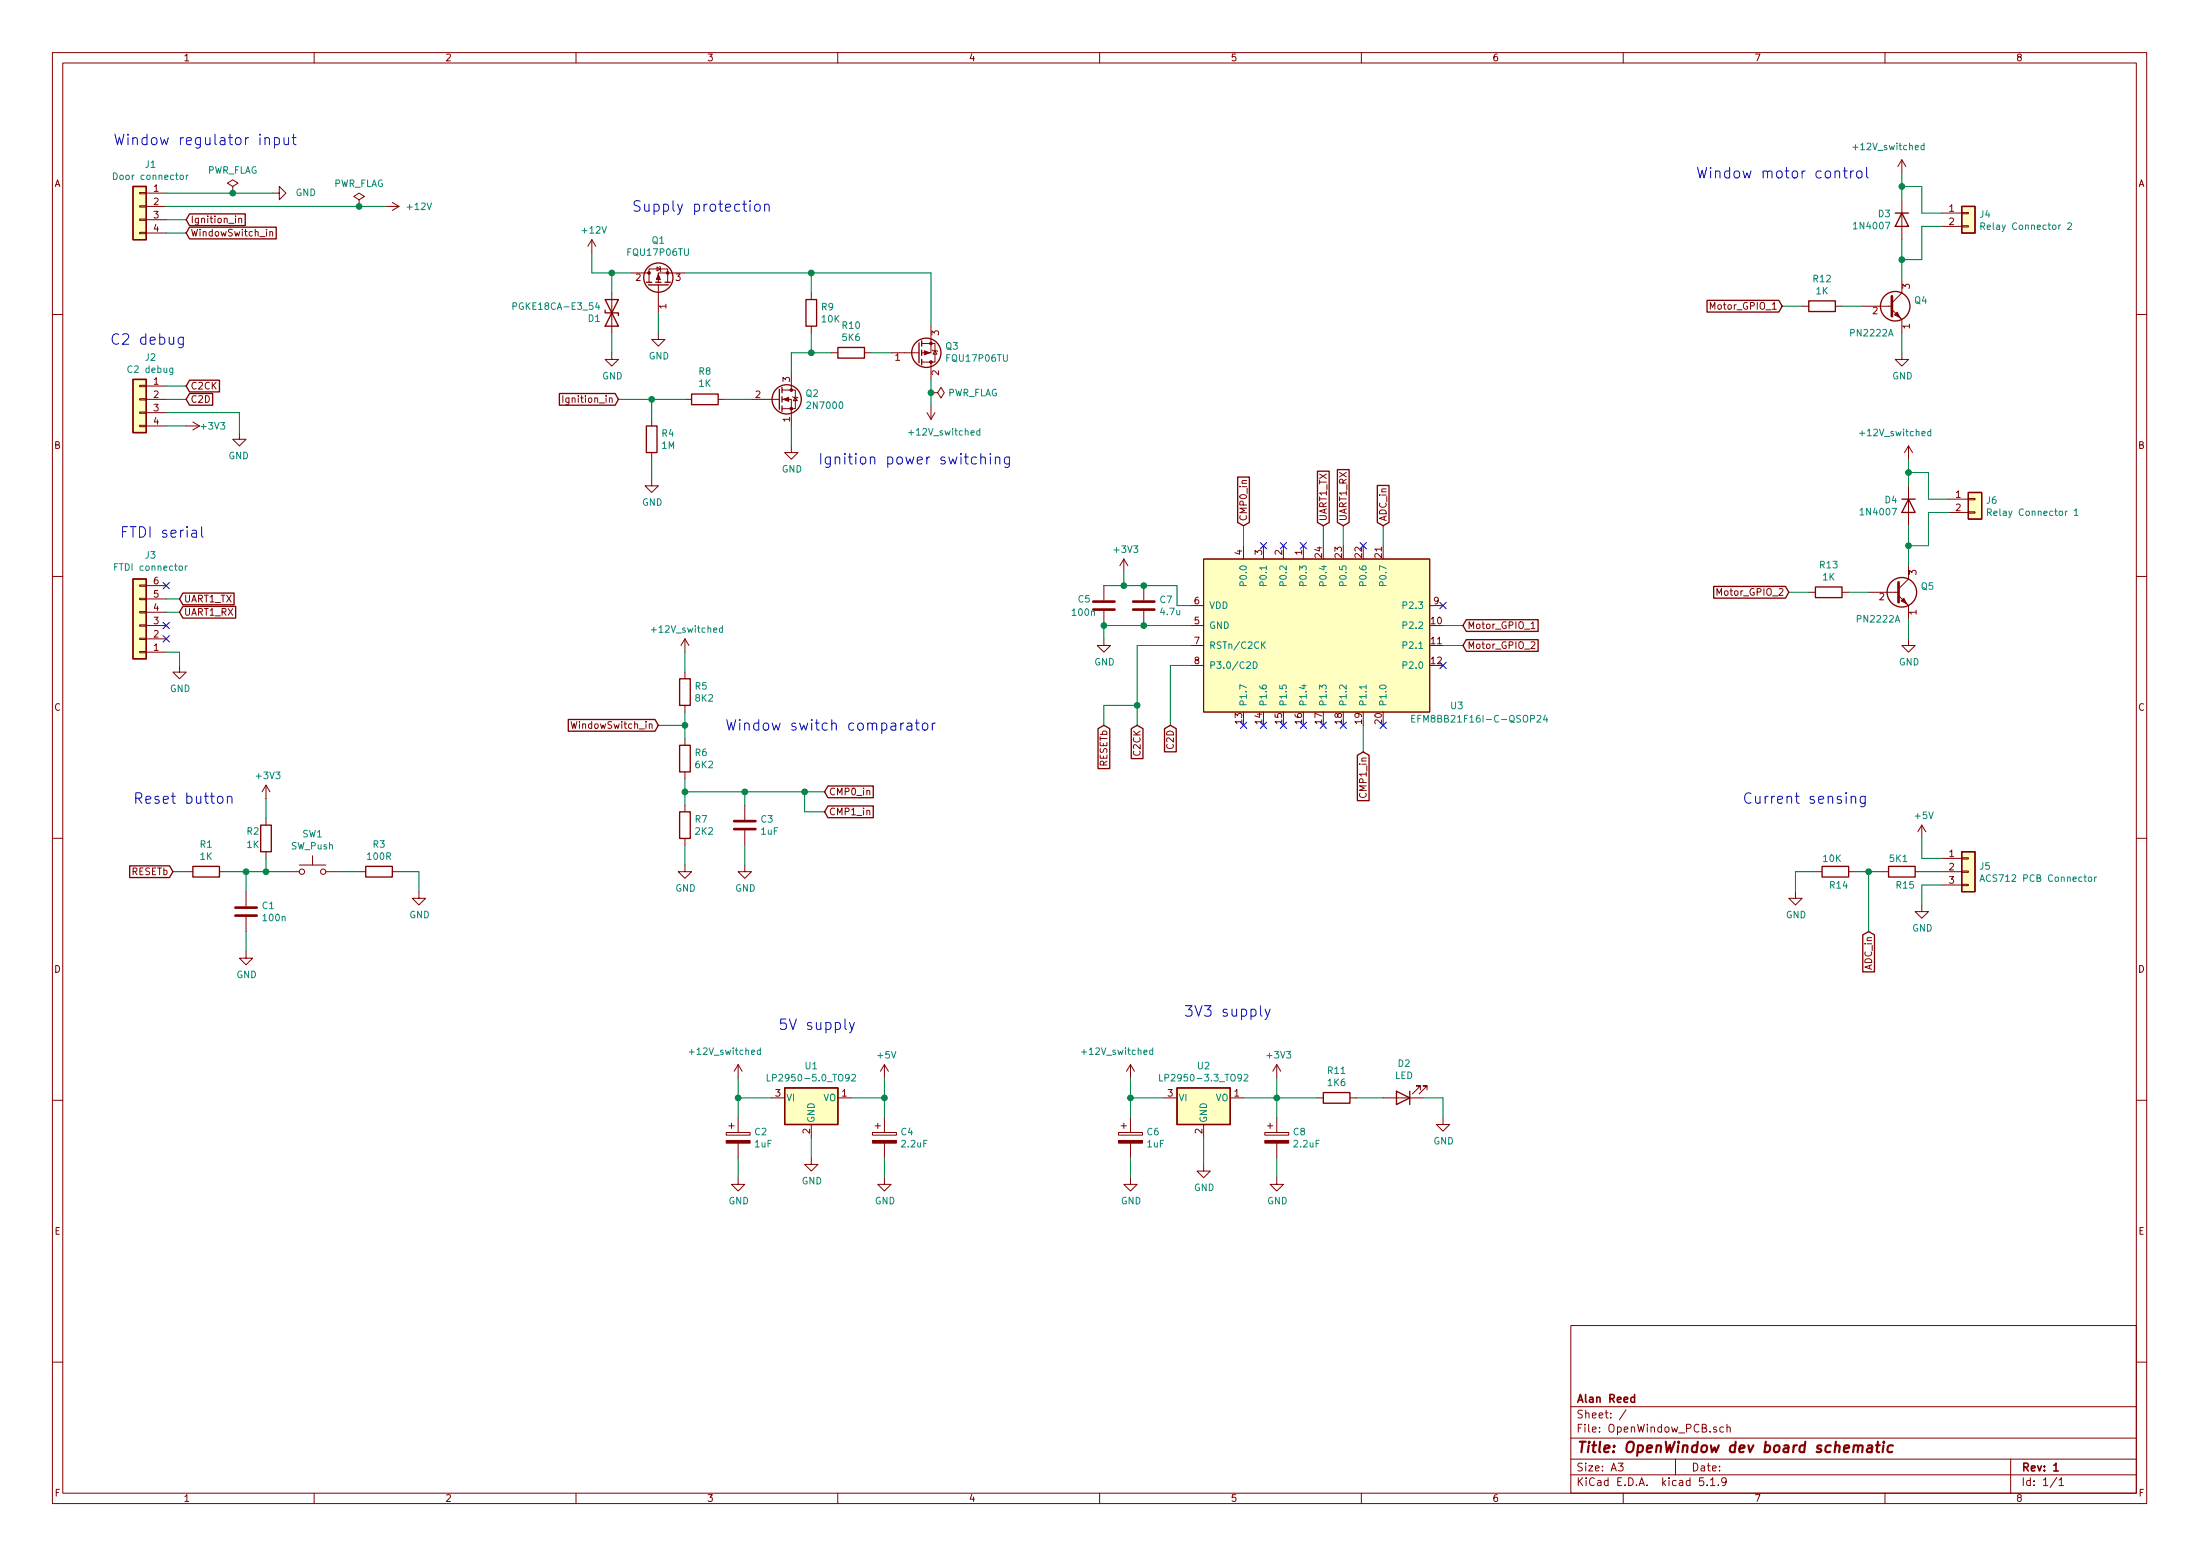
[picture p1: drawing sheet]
EESchema Schematic File Version 4
EELAYER 30 0
EELAYER END
$Descr A3 16535 11693
encoding utf-8
Sheet 1 1
Title "OpenWindow dev board schematic"
Date ""
Rev "1"
Comp "Alan Reed"
Comment1 ""
Comment2 ""
Comment3 ""
Comment4 ""
$EndDescr
$Comp
L power:+12V #PWR06
U 1 1
P 2900 1550
F 0 "#PWR06" H 2900 1400 50  0001 C CNN
F 1 "+12V" V 2900 1800 50  0000 C CNN
F 2 "" H 2900 1550 50  0001 C CNN
F 3 "" H 2900 1550 50  0001 C CNN
	1    2900 1550
	0    1    1    0   
$EndComp
$Comp
L power:GND #PWR05
U 1 1
P 2050 1450
F 0 "#PWR05" H 2050 1200 50  0001 C CNN
F 1 "GND" V 2050 1200 50  0000 C CNN
F 2 "" H 2050 1450 50  0001 C CNN
F 3 "" H 2050 1450 50  0001 C CNN
	1    2050 1450
	0    -1   -1   0   
$EndComp
$Comp
L Regulator_Linear:LP2950-5.0_TO92 U1
U 1 1
P 6100 8250
F 0 "U1" H 6100 8492 50  0000 C CNN
F 1 "LP2950-5.0_TO92" H 6100 8401 50  0000 C CNN
F 2 "Package_TO_SOT_THT:TO-92_Inline" H 6100 8475 50  0001 C CIN
F 3 "http://www.ti.com/lit/ds/symlink/lp2951-n.pdf" H 6100 8200 50  0001 C CNN
	1    6100 8250
	1    0    0    -1  
$EndComp
$Comp
L Device:CP C2
U 1 1
P 5550 8550
F 0 "C2" H 5668 8596 50  0000 L CNN
F 1 "1uF" H 5668 8505 50  0000 L CNN
F 2 "Capacitor_THT:CP_Radial_D5.0mm_P2.00mm" H 5588 8400 50  0001 C CNN
F 3 "~" H 5550 8550 50  0001 C CNN
	1    5550 8550
	1    0    0    -1  
$EndComp
$Comp
L Device:CP C4
U 1 1
P 6650 8550
F 0 "C4" H 6768 8596 50  0000 L CNN
F 1 "2.2uF" H 6768 8505 50  0000 L CNN
F 2 "Capacitor_THT:CP_Radial_D5.0mm_P2.00mm" H 6688 8400 50  0001 C CNN
F 3 "~" H 6650 8550 50  0001 C CNN
	1    6650 8550
	1    0    0    -1  
$EndComp
$Comp
L power:GND #PWR015
U 1 1
P 5550 8850
F 0 "#PWR015" H 5550 8600 50  0001 C CNN
F 1 "GND" H 5555 8677 50  0000 C CNN
F 2 "" H 5550 8850 50  0001 C CNN
F 3 "" H 5550 8850 50  0001 C CNN
	1    5550 8850
	1    0    0    -1  
$EndComp
$Comp
L power:GND #PWR018
U 1 1
P 6100 8700
F 0 "#PWR018" H 6100 8450 50  0001 C CNN
F 1 "GND" H 6105 8527 50  0000 C CNN
F 2 "" H 6100 8700 50  0001 C CNN
F 3 "" H 6100 8700 50  0001 C CNN
	1    6100 8700
	1    0    0    -1  
$EndComp
$Comp
L power:GND #PWR020
U 1 1
P 6650 8850
F 0 "#PWR020" H 6650 8600 50  0001 C CNN
F 1 "GND" H 6655 8677 50  0000 C CNN
F 2 "" H 6650 8850 50  0001 C CNN
F 3 "" H 6650 8850 50  0001 C CNN
	1    6650 8850
	1    0    0    -1  
$EndComp
$Comp
L power:+5V #PWR019
U 1 1
P 6650 8100
F 0 "#PWR019" H 6650 7950 50  0001 C CNN
F 1 "+5V" H 6665 8273 50  0000 C CNN
F 2 "" H 6650 8100 50  0001 C CNN
F 3 "" H 6650 8100 50  0001 C CNN
	1    6650 8100
	1    0    0    -1  
$EndComp
Wire Wire Line
	6650 8100 6650 8250
Wire Wire Line
	6400 8250 6650 8250
Connection ~ 6650 8250
Wire Wire Line
	6650 8250 6650 8400
Wire Wire Line
	5550 8100 5550 8250
Wire Wire Line
	5550 8250 5800 8250
Connection ~ 5550 8250
Wire Wire Line
	5550 8250 5550 8400
Wire Wire Line
	5550 8700 5550 8850
Wire Wire Line
	6650 8700 6650 8850
Wire Wire Line
	6100 8550 6100 8700
$Comp
L Transistor_FET:2N7000 Q2
U 1 1
P 5850 3000
F 0 "Q2" H 6054 3046 50  0000 L CNN
F 1 "2N7000" H 6054 2955 50  0000 L CNN
F 2 "Package_TO_SOT_THT:TO-92_Inline" H 6050 2925 50  0001 L CIN
F 3 "https://www.fairchildsemi.com/datasheets/2N/2N7000.pdf" H 5850 3000 50  0001 L CNN
	1    5850 3000
	1    0    0    -1  
$EndComp
$Comp
L Device:R R8
U 1 1
P 5300 3000
F 0 "R8" V 5507 3000 50  0000 C CNN
F 1 "1K" V 5416 3000 50  0000 C CNN
F 2 "Resistor_THT:R_Axial_DIN0411_L9.9mm_D3.6mm_P12.70mm_Horizontal" V 5230 3000 50  0001 C CNN
F 3 "~" H 5300 3000 50  0001 C CNN
	1    5300 3000
	0    -1   -1   0   
$EndComp
$Comp
L Device:R R4
U 1 1
P 4900 3300
F 0 "R4" H 4970 3346 50  0000 L CNN
F 1 "1M" H 4970 3255 50  0000 L CNN
F 2 "Resistor_THT:R_Axial_DIN0411_L9.9mm_D3.6mm_P12.70mm_Horizontal" V 4830 3300 50  0001 C CNN
F 3 "~" H 4900 3300 50  0001 C CNN
	1    4900 3300
	1    0    0    -1  
$EndComp
$Comp
L power:GND #PWR010
U 1 1
P 4900 3600
F 0 "#PWR010" H 4900 3350 50  0001 C CNN
F 1 "GND" H 4905 3427 50  0000 C CNN
F 2 "" H 4900 3600 50  0001 C CNN
F 3 "" H 4900 3600 50  0001 C CNN
	1    4900 3600
	1    0    0    -1  
$EndComp
$Comp
L power:GND #PWR017
U 1 1
P 5950 3350
F 0 "#PWR017" H 5950 3100 50  0001 C CNN
F 1 "GND" H 5955 3177 50  0000 C CNN
F 2 "" H 5950 3350 50  0001 C CNN
F 3 "" H 5950 3350 50  0001 C CNN
	1    5950 3350
	1    0    0    -1  
$EndComp
$Comp
L Device:R R9
U 1 1
P 6100 2350
F 0 "R9" H 6170 2396 50  0000 L CNN
F 1 "10K" H 6170 2305 50  0000 L CNN
F 2 "Resistor_THT:R_Axial_DIN0411_L9.9mm_D3.6mm_P12.70mm_Horizontal" V 6030 2350 50  0001 C CNN
F 3 "~" H 6100 2350 50  0001 C CNN
	1    6100 2350
	1    0    0    -1  
$EndComp
$Comp
L OpenWindow:FQU17P06TU Q3
U 1 1
P 6900 2650
F 0 "Q3" H 7105 2604 50  0000 L CNN
F 1 "FQU17P06TU" H 7105 2695 50  0000 L CNN
F 2 "Package_TO_SOT_THT:TO-251-3_Vertical" H 7100 2750 50  0001 C CNN
F 3 "http://www.farnell.com/datasheets/2304440.pdf" H 6900 2650 50  0001 C CNN
	1    6900 2650
	1    0    0    1   
$EndComp
$Comp
L OpenWindow:+12V_switched #PWR021
U 1 1
P 7000 3050
F 0 "#PWR021" H 7000 2900 50  0001 C CNN
F 1 "+12V_switched" H 6900 3250 50  0000 C CNN
F 2 "" H 7000 3050 50  0001 C CNN
F 3 "" H 7000 3050 50  0001 C CNN
	1    7000 3050
	-1   0    0    1   
$EndComp
$Comp
L OpenWindow:FQU17P06TU Q1
U 1 1
P 4950 2150
F 0 "Q1" V 5292 2150 50  0000 C CNN
F 1 "FQU17P06TU" V 5201 2150 50  0000 C CNN
F 2 "Package_TO_SOT_THT:TO-251-3_Vertical" H 5150 2250 50  0001 C CNN
F 3 "http://www.farnell.com/datasheets/2304440.pdf" H 4950 2150 50  0001 C CNN
	1    4950 2150
	0    -1   -1   0   
$EndComp
$Comp
L power:+12V #PWR08
U 1 1
P 4450 1900
F 0 "#PWR08" H 4450 1750 50  0001 C CNN
F 1 "+12V" H 4465 2073 50  0000 C CNN
F 2 "" H 4450 1900 50  0001 C CNN
F 3 "" H 4450 1900 50  0001 C CNN
	1    4450 1900
	1    0    0    -1  
$EndComp
$Comp
L OpenWindow:PGKE18CA-E3_54 D1
U 1 1
P 4600 2350
F 0 "D1" V 4554 2430 50  0000 L CNN
F 1 "PGKE18CA-E3_54" V 4645 2430 50  0000 L CNN
F 2 "Diode_THT:D_DO-15_P12.70mm_Horizontal" H 4600 2350 50  0001 C CNN
F 3 "http://www.farnell.com/datasheets/2049206.pdf" H 4600 2350 50  0001 C CNN
	1    4600 2350
	0    -1   -1   0   
$EndComp
$Comp
L power:GND #PWR011
U 1 1
P 4950 2500
F 0 "#PWR011" H 4950 2250 50  0001 C CNN
F 1 "GND" H 4955 2327 50  0000 C CNN
F 2 "" H 4950 2500 50  0001 C CNN
F 3 "" H 4950 2500 50  0001 C CNN
	1    4950 2500
	1    0    0    -1  
$EndComp
Wire Wire Line
	4450 1900 4450 2050
Wire Wire Line
	4450 2050 4600 2050
Wire Wire Line
	4600 2200 4600 2050
Connection ~ 4600 2050
Wire Wire Line
	4600 2050 4750 2050
Wire Wire Line
	4950 2350 4950 2500
$Comp
L power:GND #PWR09
U 1 1
P 4600 2650
F 0 "#PWR09" H 4600 2400 50  0001 C CNN
F 1 "GND" H 4605 2477 50  0000 C CNN
F 2 "" H 4600 2650 50  0001 C CNN
F 3 "" H 4600 2650 50  0001 C CNN
	1    4600 2650
	1    0    0    -1  
$EndComp
Wire Wire Line
	4600 2500 4600 2650
Wire Wire Line
	5150 2050 6100 2050
Wire Wire Line
	5950 2800 5950 2650
Wire Wire Line
	5950 2650 6100 2650
Wire Wire Line
	6100 2500 6100 2650
Connection ~ 6100 2650
Wire Wire Line
	6100 2650 6250 2650
Wire Wire Line
	6100 2200 6100 2050
Wire Wire Line
	7000 2050 7000 2450
Wire Wire Line
	7000 2850 7000 2950
Wire Wire Line
	5950 3350 5950 3200
Wire Wire Line
	5650 3000 5450 3000
Wire Wire Line
	4900 3600 4900 3450
Wire Wire Line
	4900 3150 4900 3000
Wire Wire Line
	4900 3000 5150 3000
Text Notes 4750 1600 0    79   ~ 0
Supply protection
Text Notes 6150 3500 0    79   ~ 0
Ignition power switching
Text Notes 5850 7750 0    79   ~ 0
5V supply
$Comp
L Device:R R12
U 1 1
P 13700 2300
F 0 "R12" V 13493 2300 50  0000 C CNN
F 1 "1K" V 13584 2300 50  0000 C CNN
F 2 "Resistor_THT:R_Axial_DIN0411_L9.9mm_D3.6mm_P12.70mm_Horizontal" V 13630 2300 50  0001 C CNN
F 3 "~" H 13700 2300 50  0001 C CNN
	1    13700 2300
	0    1    1    0   
$EndComp
$Comp
L power:GND #PWR032
U 1 1
P 14300 2650
F 0 "#PWR032" H 14300 2400 50  0001 C CNN
F 1 "GND" H 14305 2477 50  0000 C CNN
F 2 "" H 14300 2650 50  0001 C CNN
F 3 "" H 14300 2650 50  0001 C CNN
	1    14300 2650
	1    0    0    -1  
$EndComp
Wire Wire Line
	13850 2300 14000 2300
Wire Wire Line
	14300 2500 14300 2650
$Comp
L Transistor_BJT:PN2222A Q4
U 1 1
P 14200 2300
F 0 "Q4" H 14390 2346 50  0000 L CNN
F 1 "PN2222A" H 13900 2100 50  0000 L CNN
F 2 "Package_TO_SOT_THT:TO-92_Inline" H 14400 2225 50  0001 L CIN
F 3 "http://www.fairchildsemi.com/ds/PN/PN2222A.pdf" H 14200 2300 50  0001 L CNN
	1    14200 2300
	1    0    0    -1  
$EndComp
$Comp
L Diode:1N4007 D3
U 1 1
P 14300 1650
F 0 "D3" V 14254 1730 50  0000 L CNN
F 1 "1N4007" V 14345 1730 50  0000 L CNN
F 2 "Diode_THT:D_DO-41_SOD81_P10.16mm_Horizontal" H 14300 1475 50  0001 C CNN
F 3 "http://www.vishay.com/docs/88503/1n4001.pdf" H 14300 1650 50  0001 C CNN
	1    14300 1650
	0    -1   1    0   
$EndComp
Wire Wire Line
	4900 3000 4650 3000
Connection ~ 4900 3000
Text Notes 12750 1350 0    79   ~ 0
Window motor control
$Comp
L Device:R R15
U 1 1
P 14300 6550
F 0 "R15" V 14400 6500 50  0000 L CNN
F 1 "5K1" V 14200 6450 50  0000 L CNN
F 2 "Resistor_THT:R_Axial_DIN0411_L9.9mm_D3.6mm_P12.70mm_Horizontal" V 14230 6550 50  0001 C CNN
F 3 "~" H 14300 6550 50  0001 C CNN
	1    14300 6550
	0    1    1    0   
$EndComp
$Comp
L Device:R R14
U 1 1
P 13800 6550
F 0 "R14" V 13900 6500 50  0000 L CNN
F 1 "10K" V 13700 6450 50  0000 L CNN
F 2 "Resistor_THT:R_Axial_DIN0411_L9.9mm_D3.6mm_P12.70mm_Horizontal" V 13730 6550 50  0001 C CNN
F 3 "~" H 13800 6550 50  0001 C CNN
	1    13800 6550
	0    1    1    0   
$EndComp
$Comp
L power:GND #PWR030
U 1 1
P 13500 6700
F 0 "#PWR030" H 13500 6450 50  0001 C CNN
F 1 "GND" H 13505 6527 50  0000 C CNN
F 2 "" H 13500 6700 50  0001 C CNN
F 3 "" H 13500 6700 50  0001 C CNN
	1    13500 6700
	1    0    0    -1  
$EndComp
Wire Wire Line
	13650 6550 13500 6550
Wire Wire Line
	14600 6550 14450 6550
$Comp
L power:GND #PWR022
U 1 1
P 8300 4800
F 0 "#PWR022" H 8300 4550 50  0001 C CNN
F 1 "GND" H 8305 4627 50  0000 C CNN
F 2 "" H 8300 4800 50  0001 C CNN
F 3 "" H 8300 4800 50  0001 C CNN
	1    8300 4800
	1    0    0    -1  
$EndComp
Wire Wire Line
	14150 6550 14050 6550
Wire Wire Line
	14050 6550 14050 7000
Connection ~ 14050 6550
Wire Wire Line
	14050 6550 13950 6550
Text GLabel 9350 3950 1    51   Input ~ 0
CMP0_in
Text GLabel 10400 3950 1    51   Input ~ 0
ADC_in
Text GLabel 10250 5650 3    51   Input ~ 0
CMP1_in
Text GLabel 11000 4850 2    51   Input ~ 0
Motor_GPIO_2
Text GLabel 11000 4700 2    51   Input ~ 0
Motor_GPIO_1
Text GLabel 14050 7000 3    51   Input ~ 0
ADC_in
Text GLabel 13450 4450 0    51   Input ~ 0
Motor_GPIO_2
Wire Wire Line
	13400 2300 13550 2300
Text Notes 850  1100 0    79   ~ 0
Window regulator input
$Comp
L Device:R R10
U 1 1
P 6400 2650
F 0 "R10" V 6193 2650 50  0000 C CNN
F 1 "5K6" V 6284 2650 50  0000 C CNN
F 2 "Resistor_THT:R_Axial_DIN0411_L9.9mm_D3.6mm_P12.70mm_Horizontal" V 6330 2650 50  0001 C CNN
F 3 "~" H 6400 2650 50  0001 C CNN
	1    6400 2650
	0    1    1    0   
$EndComp
Wire Wire Line
	6550 2650 6700 2650
Wire Wire Line
	6100 2050 7000 2050
Connection ~ 6100 2050
$Comp
L OpenWindow:EFM8BB21F16I-C-QSOP24 U3
U 1 1
P 9850 4750
F 0 "U3" H 10900 4200 51  0000 L CNN
F 1 "EFM8BB21F16I-C-QSOP24" H 10600 4100 51  0000 L CNN
F 2 "Package_SO:QSOP-24_3.9x8.7mm_P0.635mm" V 9350 5000 51  0001 C CNN
F 3 "" V 9350 5000 51  0001 C CNN
	1    9850 4750
	1    0    0    -1  
$EndComp
Wire Wire Line
	10850 4700 11000 4700
Wire Wire Line
	10850 4850 11000 4850
Wire Wire Line
	10250 5450 10250 5650
Wire Wire Line
	10400 3950 10400 4100
Wire Wire Line
	9350 3950 9350 4100
Text Notes 900  4050 0    79   ~ 0
FTDI serial
$Comp
L power:GND #PWR01
U 1 1
P 1350 5000
F 0 "#PWR01" H 1350 4750 50  0001 C CNN
F 1 "GND" H 1355 4827 50  0000 C CNN
F 2 "" H 1350 5000 50  0001 C CNN
F 3 "" H 1350 5000 50  0001 C CNN
	1    1350 5000
	1    0    0    -1  
$EndComp
Wire Wire Line
	1250 4900 1350 4900
Wire Wire Line
	1350 4900 1350 5000
$Comp
L Connector_Generic:Conn_01x06 J3
U 1 1
P 1050 4700
F 0 "J3" H 968 4175 50  0000 C CNN
F 1 "FTDI connector" H 968 4266 50  0000 C CNN
F 2 "Connector_PinHeader_2.54mm:PinHeader_1x06_P2.54mm_Vertical" H 1050 4700 50  0001 C CNN
F 3 "~" H 1050 4700 50  0001 C CNN
	1    1050 4700
	-1   0    0    1   
$EndComp
NoConn ~ 1250 4800
NoConn ~ 1250 4700
NoConn ~ 1250 4400
Text GLabel 9950 3950 1    51   Input ~ 0
UART1_TX
Text GLabel 10100 3950 1    51   Input ~ 0
UART1_RX
Wire Wire Line
	10100 3950 10100 4100
Wire Wire Line
	9950 3950 9950 4100
Text GLabel 1350 4600 2    51   Input ~ 0
UART1_RX
Text GLabel 1350 4500 2    51   Input ~ 0
UART1_TX
Wire Wire Line
	1250 4500 1350 4500
Wire Wire Line
	1250 4600 1350 4600
NoConn ~ 10850 4550
NoConn ~ 10850 5000
NoConn ~ 10250 4100
NoConn ~ 9800 4100
NoConn ~ 9650 4100
NoConn ~ 9500 4100
NoConn ~ 9350 5450
NoConn ~ 9500 5450
NoConn ~ 9650 5450
NoConn ~ 9800 5450
NoConn ~ 9950 5450
NoConn ~ 10100 5450
Wire Wire Line
	8850 4550 8950 4550
Wire Wire Line
	8950 4700 8600 4700
$Comp
L Device:C C7
U 1 1
P 8600 4550
F 0 "C7" H 8715 4596 50  0000 L CNN
F 1 "4.7u" H 8715 4505 50  0000 L CNN
F 2 "Capacitor_SMD:C_0805_2012Metric_Pad1.18x1.45mm_HandSolder" H 8638 4400 50  0001 C CNN
F 3 "~" H 8600 4550 50  0001 C CNN
	1    8600 4550
	1    0    0    -1  
$EndComp
$Comp
L Device:C C5
U 1 1
P 8300 4550
F 0 "C5" H 8500 4600 50  0000 R CNN
F 1 "100n" H 8550 4500 50  0000 R CNN
F 2 "Capacitor_SMD:C_0805_2012Metric_Pad1.18x1.45mm_HandSolder" H 8338 4400 50  0001 C CNN
F 3 "~" H 8300 4550 50  0001 C CNN
	1    8300 4550
	-1   0    0    -1  
$EndComp
Connection ~ 8600 4700
$Comp
L power:+3V3 #PWR023
U 1 1
P 8450 4300
F 0 "#PWR023" H 8450 4150 50  0001 C CNN
F 1 "+3V3" H 8465 4473 50  0000 C CNN
F 2 "" H 8450 4300 50  0001 C CNN
F 3 "" H 8450 4300 50  0001 C CNN
	1    8450 4300
	1    0    0    -1  
$EndComp
Wire Wire Line
	8850 4400 8600 4400
Wire Wire Line
	8850 4400 8850 4550
Wire Wire Line
	8600 4400 8450 4400
Connection ~ 8600 4400
Connection ~ 8450 4400
Wire Wire Line
	8300 4400 8450 4400
Wire Wire Line
	8450 4400 8450 4300
Wire Wire Line
	8300 4700 8600 4700
Wire Wire Line
	8300 4700 8300 4800
Connection ~ 8300 4700
$Comp
L power:GND #PWR02
U 1 1
P 1800 3250
F 0 "#PWR02" H 1800 3000 50  0001 C CNN
F 1 "GND" H 1805 3077 50  0000 C CNN
F 2 "" H 1800 3250 50  0001 C CNN
F 3 "" H 1800 3250 50  0001 C CNN
	1    1800 3250
	-1   0    0    -1  
$EndComp
Text Notes 1400 2600 2    79   ~ 0
C2 debug
Text GLabel 8300 5450 3    51   Input ~ 0
RESETb
Text GLabel 8550 5450 3    51   Input ~ 0
C2CK
Text GLabel 8800 5450 3    51   Input ~ 0
C2D
Wire Wire Line
	8950 5000 8800 5000
Wire Wire Line
	8800 5000 8800 5450
Wire Wire Line
	8950 4850 8550 4850
Wire Wire Line
	8550 4850 8550 5300
Wire Wire Line
	8300 5450 8300 5300
Wire Wire Line
	8300 5300 8550 5300
Connection ~ 8550 5300
Wire Wire Line
	8550 5300 8550 5450
Text GLabel 1300 6550 0    51   Input ~ 0
RESETb
$Comp
L Device:R R1
U 1 1
P 1550 6550
F 0 "R1" V 1343 6550 50  0000 C CNN
F 1 "1K" V 1434 6550 50  0000 C CNN
F 2 "Resistor_SMD:R_0603_1608Metric_Pad0.98x0.95mm_HandSolder" V 1480 6550 50  0001 C CNN
F 3 "~" H 1550 6550 50  0001 C CNN
	1    1550 6550
	0    1    1    0   
$EndComp
Wire Wire Line
	1300 6550 1400 6550
$Comp
L Device:R R2
U 1 1
P 2000 6300
F 0 "R2" H 2150 6250 50  0000 R CNN
F 1 "1K" H 2150 6350 50  0000 R CNN
F 2 "Resistor_SMD:R_0603_1608Metric_Pad0.98x0.95mm_HandSolder" V 1930 6300 50  0001 C CNN
F 3 "~" H 2000 6300 50  0001 C CNN
	1    2000 6300
	-1   0    0    1   
$EndComp
$Comp
L Device:R R3
U 1 1
P 2850 6550
F 0 "R3" V 2643 6550 50  0000 C CNN
F 1 "100R" V 2734 6550 50  0000 C CNN
F 2 "Resistor_SMD:R_0603_1608Metric_Pad0.98x0.95mm_HandSolder" V 2780 6550 50  0001 C CNN
F 3 "~" H 2850 6550 50  0001 C CNN
	1    2850 6550
	0    1    1    0   
$EndComp
$Comp
L power:GND #PWR07
U 1 1
P 3150 6700
F 0 "#PWR07" H 3150 6450 50  0001 C CNN
F 1 "GND" H 3155 6527 50  0000 C CNN
F 2 "" H 3150 6700 50  0001 C CNN
F 3 "" H 3150 6700 50  0001 C CNN
	1    3150 6700
	1    0    0    -1  
$EndComp
Wire Wire Line
	3000 6550 3150 6550
Wire Wire Line
	3150 6550 3150 6700
$Comp
L Device:C C1
U 1 1
P 1850 6850
F 0 "C1" H 1965 6896 50  0000 L CNN
F 1 "100n" H 1965 6805 50  0000 L CNN
F 2 "Capacitor_SMD:C_0805_2012Metric_Pad1.18x1.45mm_HandSolder" H 1888 6700 50  0001 C CNN
F 3 "~" H 1850 6850 50  0001 C CNN
	1    1850 6850
	1    0    0    -1  
$EndComp
$Comp
L power:GND #PWR03
U 1 1
P 1850 7150
F 0 "#PWR03" H 1850 6900 50  0001 C CNN
F 1 "GND" H 1855 6977 50  0000 C CNN
F 2 "" H 1850 7150 50  0001 C CNN
F 3 "" H 1850 7150 50  0001 C CNN
	1    1850 7150
	1    0    0    -1  
$EndComp
Wire Wire Line
	1850 7000 1850 7150
Wire Wire Line
	1700 6550 1850 6550
Wire Wire Line
	1850 6550 1850 6700
Wire Wire Line
	1850 6550 2000 6550
Wire Wire Line
	2000 6550 2000 6450
Connection ~ 1850 6550
$Comp
L power:+3V3 #PWR04
U 1 1
P 2000 6000
F 0 "#PWR04" H 2000 5850 50  0001 C CNN
F 1 "+3V3" H 2015 6173 50  0000 C CNN
F 2 "" H 2000 6000 50  0001 C CNN
F 3 "" H 2000 6000 50  0001 C CNN
	1    2000 6000
	1    0    0    -1  
$EndComp
Wire Wire Line
	2000 6000 2000 6150
$Comp
L Switch:SW_Push SW1
U 1 1
P 2350 6550
F 0 "SW1" H 2350 6835 50  0000 C CNN
F 1 "SW_Push" H 2350 6744 50  0000 C CNN
F 2 "Button_Switch_THT:SW_PUSH_6mm" H 2350 6750 50  0001 C CNN
F 3 "~" H 2350 6750 50  0001 C CNN
	1    2350 6550
	1    0    0    -1  
$EndComp
Wire Wire Line
	2000 6550 2150 6550
Connection ~ 2000 6550
Wire Wire Line
	2550 6550 2700 6550
Text GLabel 1400 2900 2    51   Input ~ 0
C2CK
Text GLabel 1400 3000 2    51   Input ~ 0
C2D
Wire Wire Line
	1250 2900 1400 2900
Wire Wire Line
	1400 3000 1250 3000
Wire Wire Line
	6050 6100 6200 6100
Wire Wire Line
	5600 6500 5600 6350
$Comp
L power:GND #PWR016
U 1 1
P 5600 6500
F 0 "#PWR016" H 5600 6250 50  0001 C CNN
F 1 "GND" H 5605 6327 50  0000 C CNN
F 2 "" H 5600 6500 50  0001 C CNN
F 3 "" H 5600 6500 50  0001 C CNN
	1    5600 6500
	1    0    0    -1  
$EndComp
Wire Wire Line
	5150 5950 5150 6050
Connection ~ 5150 5950
Connection ~ 5600 5950
Wire Wire Line
	5600 5950 5150 5950
Wire Wire Line
	5600 6050 5600 5950
$Comp
L Device:C C3
U 1 1
P 5600 6200
F 0 "C3" H 5715 6246 50  0000 L CNN
F 1 "1uF" H 5715 6155 50  0000 L CNN
F 2 "Capacitor_THT:CP_Radial_D5.0mm_P2.00mm" H 5638 6050 50  0001 C CNN
F 3 "~" H 5600 6200 50  0001 C CNN
	1    5600 6200
	1    0    0    -1  
$EndComp
Wire Wire Line
	5150 5850 5150 5950
Wire Wire Line
	6050 5950 6200 5950
Connection ~ 6050 5950
Wire Wire Line
	6050 6100 6050 5950
Wire Wire Line
	5600 5950 6050 5950
Text GLabel 6200 5950 2    51   Input ~ 0
CMP0_in
Text GLabel 6200 6100 2    51   Input ~ 0
CMP1_in
Text Notes 5450 5500 0    79   ~ 0
Window switch comparator 
Wire Wire Line
	5150 6350 5150 6500
Wire Wire Line
	5150 4900 5150 5050
$Comp
L OpenWindow:+12V_switched #PWR012
U 1 1
P 5150 4900
F 0 "#PWR012" H 5150 4750 50  0001 C CNN
F 1 "+12V_switched" H 5165 5073 50  0000 C CNN
F 2 "" H 5150 4900 50  0001 C CNN
F 3 "" H 5150 4900 50  0001 C CNN
	1    5150 4900
	1    0    0    -1  
$EndComp
$Comp
L power:GND #PWR013
U 1 1
P 5150 6500
F 0 "#PWR013" H 5150 6250 50  0001 C CNN
F 1 "GND" H 5155 6327 50  0000 C CNN
F 2 "" H 5150 6500 50  0001 C CNN
F 3 "" H 5150 6500 50  0001 C CNN
	1    5150 6500
	1    0    0    -1  
$EndComp
$Comp
L Device:R R7
U 1 1
P 5150 6200
F 0 "R7" H 5220 6246 50  0000 L CNN
F 1 "2K2" H 5220 6155 50  0000 L CNN
F 2 "Resistor_THT:R_Axial_DIN0411_L9.9mm_D3.6mm_P12.70mm_Horizontal" V 5080 6200 50  0001 C CNN
F 3 "~" H 5150 6200 50  0001 C CNN
	1    5150 6200
	1    0    0    -1  
$EndComp
$Comp
L Device:R R5
U 1 1
P 5150 5200
F 0 "R5" H 5220 5246 50  0000 L CNN
F 1 "8K2" H 5220 5155 50  0000 L CNN
F 2 "Resistor_THT:R_Axial_DIN0411_L9.9mm_D3.6mm_P12.70mm_Horizontal" V 5080 5200 50  0001 C CNN
F 3 "~" H 5150 5200 50  0001 C CNN
	1    5150 5200
	1    0    0    -1  
$EndComp
$Comp
L Device:R R6
U 1 1
P 5150 5700
F 0 "R6" H 5220 5746 50  0000 L CNN
F 1 "6K2" H 5220 5655 50  0000 L CNN
F 2 "Resistor_THT:R_Axial_DIN0411_L9.9mm_D3.6mm_P12.70mm_Horizontal" V 5080 5700 50  0001 C CNN
F 3 "~" H 5150 5700 50  0001 C CNN
	1    5150 5700
	1    0    0    -1  
$EndComp
$Comp
L Connector_Generic:Conn_01x02 J4
U 1 1
P 14800 1600
F 0 "J4" H 14880 1592 50  0000 L CNN
F 1 "Relay Connector 2" H 14880 1501 50  0000 L CNN
F 2 "TerminalBlock_Phoenix:TerminalBlock_Phoenix_MKDS-3-2-5.08_1x02_P5.08mm_Horizontal" H 14800 1600 50  0001 C CNN
F 3 "~" H 14800 1600 50  0001 C CNN
	1    14800 1600
	1    0    0    -1  
$EndComp
$Comp
L OpenWindow:+12V_switched #PWR031
U 1 1
P 14300 1300
F 0 "#PWR031" H 14300 1150 50  0001 C CNN
F 1 "+12V_switched" H 14200 1500 50  0000 C CNN
F 2 "" H 14300 1300 50  0001 C CNN
F 3 "" H 14300 1300 50  0001 C CNN
	1    14300 1300
	1    0    0    -1  
$EndComp
Wire Wire Line
	14300 1800 14300 1950
Wire Wire Line
	14300 1300 14300 1400
Wire Wire Line
	14600 1600 14450 1600
Wire Wire Line
	14450 1600 14450 1400
Wire Wire Line
	14450 1400 14300 1400
Connection ~ 14300 1400
Wire Wire Line
	14300 1400 14300 1500
Wire Wire Line
	14600 1700 14450 1700
Wire Wire Line
	14450 1700 14450 1950
Wire Wire Line
	14450 1950 14300 1950
Connection ~ 14300 1950
Wire Wire Line
	14300 1950 14300 2100
$Comp
L Connector_Generic:Conn_01x03 J5
U 1 1
P 14800 6550
F 0 "J5" H 14880 6592 50  0000 L CNN
F 1 "ACS712 PCB Connector" H 14880 6501 50  0000 L CNN
F 2 "Connector_JST:JST_XH_B3B-XH-A_1x03_P2.50mm_Vertical" H 14800 6550 50  0001 C CNN
F 3 "~" H 14800 6550 50  0001 C CNN
	1    14800 6550
	1    0    0    -1  
$EndComp
$Comp
L power:GND #PWR036
U 1 1
P 14450 6800
F 0 "#PWR036" H 14450 6550 50  0001 C CNN
F 1 "GND" H 14455 6627 50  0000 C CNN
F 2 "" H 14450 6800 50  0001 C CNN
F 3 "" H 14450 6800 50  0001 C CNN
	1    14450 6800
	1    0    0    -1  
$EndComp
$Comp
L power:+5V #PWR035
U 1 1
P 14450 6300
F 0 "#PWR035" H 14450 6150 50  0001 C CNN
F 1 "+5V" H 14465 6473 50  0000 C CNN
F 2 "" H 14450 6300 50  0001 C CNN
F 3 "" H 14450 6300 50  0001 C CNN
	1    14450 6300
	1    0    0    -1  
$EndComp
Wire Wire Line
	14450 6300 14450 6450
Wire Wire Line
	14450 6450 14600 6450
Wire Wire Line
	14600 6650 14450 6650
Wire Wire Line
	14450 6650 14450 6800
Wire Wire Line
	13500 6550 13500 6700
$Comp
L Device:R R13
U 1 1
P 13750 4450
F 0 "R13" V 13543 4450 50  0000 C CNN
F 1 "1K" V 13634 4450 50  0000 C CNN
F 2 "Resistor_THT:R_Axial_DIN0411_L9.9mm_D3.6mm_P12.70mm_Horizontal" V 13680 4450 50  0001 C CNN
F 3 "~" H 13750 4450 50  0001 C CNN
	1    13750 4450
	0    1    1    0   
$EndComp
$Comp
L power:GND #PWR034
U 1 1
P 14350 4800
F 0 "#PWR034" H 14350 4550 50  0001 C CNN
F 1 "GND" H 14355 4627 50  0000 C CNN
F 2 "" H 14350 4800 50  0001 C CNN
F 3 "" H 14350 4800 50  0001 C CNN
	1    14350 4800
	1    0    0    -1  
$EndComp
Wire Wire Line
	13900 4450 14050 4450
Wire Wire Line
	14350 4650 14350 4800
$Comp
L Transistor_BJT:PN2222A Q5
U 1 1
P 14250 4450
F 0 "Q5" H 14440 4496 50  0000 L CNN
F 1 "PN2222A" H 13950 4250 50  0000 L CNN
F 2 "Package_TO_SOT_THT:TO-92_Inline" H 14450 4375 50  0001 L CIN
F 3 "http://www.fairchildsemi.com/ds/PN/PN2222A.pdf" H 14250 4450 50  0001 L CNN
	1    14250 4450
	1    0    0    -1  
$EndComp
$Comp
L Diode:1N4007 D4
U 1 1
P 14350 3800
F 0 "D4" V 14304 3880 50  0000 L CNN
F 1 "1N4007" V 14395 3880 50  0000 L CNN
F 2 "Diode_THT:D_DO-41_SOD81_P10.16mm_Horizontal" H 14350 3625 50  0001 C CNN
F 3 "http://www.vishay.com/docs/88503/1n4001.pdf" H 14350 3800 50  0001 C CNN
	1    14350 3800
	0    -1   1    0   
$EndComp
Wire Wire Line
	13450 4450 13600 4450
$Comp
L Connector_Generic:Conn_01x02 J6
U 1 1
P 14850 3750
F 0 "J6" H 14930 3742 50  0000 L CNN
F 1 "Relay Connector 1" H 14930 3651 50  0000 L CNN
F 2 "TerminalBlock_Phoenix:TerminalBlock_Phoenix_MKDS-3-2-5.08_1x02_P5.08mm_Horizontal" H 14850 3750 50  0001 C CNN
F 3 "~" H 14850 3750 50  0001 C CNN
	1    14850 3750
	1    0    0    -1  
$EndComp
Wire Wire Line
	14350 3950 14350 4100
Wire Wire Line
	14350 3450 14350 3550
Wire Wire Line
	14650 3750 14500 3750
Wire Wire Line
	14500 3750 14500 3550
Wire Wire Line
	14500 3550 14350 3550
Connection ~ 14350 3550
Wire Wire Line
	14350 3550 14350 3650
Wire Wire Line
	14650 3850 14500 3850
Wire Wire Line
	14500 3850 14500 4100
Wire Wire Line
	14500 4100 14350 4100
Connection ~ 14350 4100
Wire Wire Line
	14350 4100 14350 4250
Text GLabel 13400 2300 0    51   Input ~ 0
Motor_GPIO_1
Text Notes 13100 6050 0    79   ~ 0
Current sensing
Text Notes 1000 6050 0    79   ~ 0
Reset button
Text GLabel 1400 1650 2    51   Input ~ 0
Ignition_in
Text GLabel 1400 1750 2    51   Input ~ 0
WindowSwitch_in
Wire Wire Line
	1400 1750 1250 1750
Wire Wire Line
	1250 1650 1400 1650
Text GLabel 4950 5450 0    51   Input ~ 0
WindowSwitch_in
Wire Wire Line
	5150 5350 5150 5450
Wire Wire Line
	4950 5450 5150 5450
Connection ~ 5150 5450
Wire Wire Line
	5150 5450 5150 5550
Text GLabel 4650 3000 0    51   Input ~ 0
Ignition_in
Text Notes 8900 7650 0    79   ~ 0
3V3 supply
$Comp
L Regulator_Linear:LP2950-3.3_TO92 U2
U 1 1
P 9050 8250
F 0 "U2" H 9050 8492 50  0000 C CNN
F 1 "LP2950-3.3_TO92" H 9050 8401 50  0000 C CNN
F 2 "Package_TO_SOT_THT:TO-92_Inline" H 9050 8475 50  0001 C CIN
F 3 "http://www.ti.com/lit/ds/symlink/lp2950-n.pdf" H 9050 8200 50  0001 C CNN
	1    9050 8250
	1    0    0    -1  
$EndComp
$Comp
L Device:CP C8
U 1 1
P 9600 8550
F 0 "C8" H 9718 8596 50  0000 L CNN
F 1 "2.2uF" H 9718 8505 50  0000 L CNN
F 2 "Capacitor_THT:CP_Radial_D5.0mm_P2.00mm" H 9638 8400 50  0001 C CNN
F 3 "~" H 9600 8550 50  0001 C CNN
	1    9600 8550
	1    0    0    -1  
$EndComp
$Comp
L power:GND #PWR028
U 1 1
P 9600 8850
F 0 "#PWR028" H 9600 8600 50  0001 C CNN
F 1 "GND" H 9605 8677 50  0000 C CNN
F 2 "" H 9600 8850 50  0001 C CNN
F 3 "" H 9600 8850 50  0001 C CNN
	1    9600 8850
	1    0    0    -1  
$EndComp
Wire Wire Line
	9600 8700 9600 8850
$Comp
L Device:CP C6
U 1 1
P 8500 8550
F 0 "C6" H 8618 8596 50  0000 L CNN
F 1 "1uF" H 8618 8505 50  0000 L CNN
F 2 "Capacitor_THT:CP_Radial_D5.0mm_P2.00mm" H 8538 8400 50  0001 C CNN
F 3 "~" H 8500 8550 50  0001 C CNN
	1    8500 8550
	1    0    0    -1  
$EndComp
$Comp
L power:GND #PWR025
U 1 1
P 8500 8850
F 0 "#PWR025" H 8500 8600 50  0001 C CNN
F 1 "GND" H 8505 8677 50  0000 C CNN
F 2 "" H 8500 8850 50  0001 C CNN
F 3 "" H 8500 8850 50  0001 C CNN
	1    8500 8850
	1    0    0    -1  
$EndComp
Wire Wire Line
	8500 8700 8500 8850
Wire Wire Line
	9600 8100 9600 8250
Wire Wire Line
	9350 8250 9600 8250
Connection ~ 9600 8250
Wire Wire Line
	9600 8250 9600 8400
Wire Wire Line
	8500 8100 8500 8250
Wire Wire Line
	8500 8250 8750 8250
Connection ~ 8500 8250
Wire Wire Line
	8500 8250 8500 8400
$Comp
L power:+3V3 #PWR027
U 1 1
P 9600 8100
F 0 "#PWR027" H 9600 7950 50  0001 C CNN
F 1 "+3V3" H 9615 8273 50  0000 C CNN
F 2 "" H 9600 8100 50  0001 C CNN
F 3 "" H 9600 8100 50  0001 C CNN
	1    9600 8100
	1    0    0    -1  
$EndComp
$Comp
L Connector_Generic:Conn_01x04 J1
U 1 1
P 1050 1550
F 0 "J1" H 968 1867 50  0000 C CNN
F 1 "Door connector" H 968 1776 50  0000 C CNN
F 2 "Connector_JST:JST_XH_B4B-XH-AM_1x04_P2.50mm_Vertical" H 1050 1550 50  0001 C CNN
F 3 "~" H 1050 1550 50  0001 C CNN
	1    1050 1550
	-1   0    0    -1  
$EndComp
$Comp
L Device:R R11
U 1 1
P 10050 8250
F 0 "R11" V 9843 8250 50  0000 C CNN
F 1 "1K6" V 9934 8250 50  0000 C CNN
F 2 "Resistor_THT:R_Axial_DIN0411_L9.9mm_D3.6mm_P12.70mm_Horizontal" V 9980 8250 50  0001 C CNN
F 3 "~" H 10050 8250 50  0001 C CNN
	1    10050 8250
	0    1    1    0   
$EndComp
Wire Wire Line
	9600 8250 9900 8250
$Comp
L Device:LED D2
U 1 1
P 10550 8250
F 0 "D2" H 10543 7995 50  0000 C CNN
F 1 "LED" H 10543 8086 50  0000 C CNN
F 2 "LED_THT:LED_D3.0mm" H 10550 8250 50  0001 C CNN
F 3 "~" H 10550 8250 50  0001 C CNN
	1    10550 8250
	-1   0    0    1   
$EndComp
Wire Wire Line
	10200 8250 10400 8250
$Comp
L power:GND #PWR029
U 1 1
P 10850 8400
F 0 "#PWR029" H 10850 8150 50  0001 C CNN
F 1 "GND" H 10855 8227 50  0000 C CNN
F 2 "" H 10850 8400 50  0001 C CNN
F 3 "" H 10850 8400 50  0001 C CNN
	1    10850 8400
	1    0    0    -1  
$EndComp
Wire Wire Line
	10700 8250 10850 8250
Wire Wire Line
	10850 8250 10850 8400
$Comp
L power:GND #PWR026
U 1 1
P 9050 8750
F 0 "#PWR026" H 9050 8500 50  0001 C CNN
F 1 "GND" H 9055 8577 50  0000 C CNN
F 2 "" H 9050 8750 50  0001 C CNN
F 3 "" H 9050 8750 50  0001 C CNN
	1    9050 8750
	1    0    0    -1  
$EndComp
Wire Wire Line
	9050 8550 9050 8750
NoConn ~ 10400 5450
$Comp
L power:PWR_FLAG #FLG01
U 1 1
P 1750 1450
F 0 "#FLG01" H 1750 1525 50  0001 C CNN
F 1 "PWR_FLAG" H 1750 1623 50  0000 C CNN
F 2 "" H 1750 1450 50  0001 C CNN
F 3 "~" H 1750 1450 50  0001 C CNN
	1    1750 1450
	1    0    0    -1  
$EndComp
$Comp
L power:PWR_FLAG #FLG02
U 1 1
P 2700 1550
F 0 "#FLG02" H 2700 1625 50  0001 C CNN
F 1 "PWR_FLAG" H 2700 1723 50  0000 C CNN
F 2 "" H 2700 1550 50  0001 C CNN
F 3 "~" H 2700 1550 50  0001 C CNN
	1    2700 1550
	1    0    0    -1  
$EndComp
Wire Wire Line
	1250 1550 2700 1550
Wire Wire Line
	2700 1550 2900 1550
Connection ~ 2700 1550
Wire Wire Line
	2050 1450 1750 1450
Wire Wire Line
	1250 1450 1750 1450
Connection ~ 1750 1450
$Comp
L OpenWindow:+12V_switched #PWR033
U 1 1
P 14350 3450
F 0 "#PWR033" H 14350 3300 50  0001 C CNN
F 1 "+12V_switched" H 14250 3650 50  0000 C CNN
F 2 "" H 14350 3450 50  0001 C CNN
F 3 "" H 14350 3450 50  0001 C CNN
	1    14350 3450
	1    0    0    -1  
$EndComp
$Comp
L OpenWindow:+12V_switched #PWR024
U 1 1
P 8500 8100
F 0 "#PWR024" H 8500 7950 50  0001 C CNN
F 1 "+12V_switched" H 8400 8300 50  0000 C CNN
F 2 "" H 8500 8100 50  0001 C CNN
F 3 "" H 8500 8100 50  0001 C CNN
	1    8500 8100
	1    0    0    -1  
$EndComp
$Comp
L OpenWindow:+12V_switched #PWR014
U 1 1
P 5550 8100
F 0 "#PWR014" H 5550 7950 50  0001 C CNN
F 1 "+12V_switched" H 5450 8300 50  0000 C CNN
F 2 "" H 5550 8100 50  0001 C CNN
F 3 "" H 5550 8100 50  0001 C CNN
	1    5550 8100
	1    0    0    -1  
$EndComp
$Comp
L power:PWR_FLAG #FLG0101
U 1 1
P 7000 2950
F 0 "#FLG0101" H 7000 3025 50  0001 C CNN
F 1 "PWR_FLAG" V 7000 3078 50  0000 L CNN
F 2 "" H 7000 2950 50  0001 C CNN
F 3 "~" H 7000 2950 50  0001 C CNN
	1    7000 2950
	0    1    1    0   
$EndComp
Connection ~ 7000 2950
Wire Wire Line
	7000 2950 7000 3050
$Comp
L Connector_Generic:Conn_01x04 J2
U 1 1
P 1050 3000
F 0 "J2" H 968 3317 50  0000 C CNN
F 1 "C2 debug" H 968 3226 50  0000 C CNN
F 2 "Connector_PinHeader_2.54mm:PinHeader_1x04_P2.54mm_Vertical" H 1050 3000 50  0001 C CNN
F 3 "~" H 1050 3000 50  0001 C CNN
	1    1050 3000
	-1   0    0    -1  
$EndComp
Wire Wire Line
	1800 3100 1800 3250
$Comp
L power:+3V3 #PWR0101
U 1 1
P 1400 3200
F 0 "#PWR0101" H 1400 3050 50  0001 C CNN
F 1 "+3V3" V 1400 3400 50  0000 C CNN
F 2 "" H 1400 3200 50  0001 C CNN
F 3 "" H 1400 3200 50  0001 C CNN
	1    1400 3200
	0    1    1    0   
$EndComp
Wire Wire Line
	1250 3200 1400 3200
Wire Wire Line
	1250 3100 1800 3100
$EndSCHEMATC
